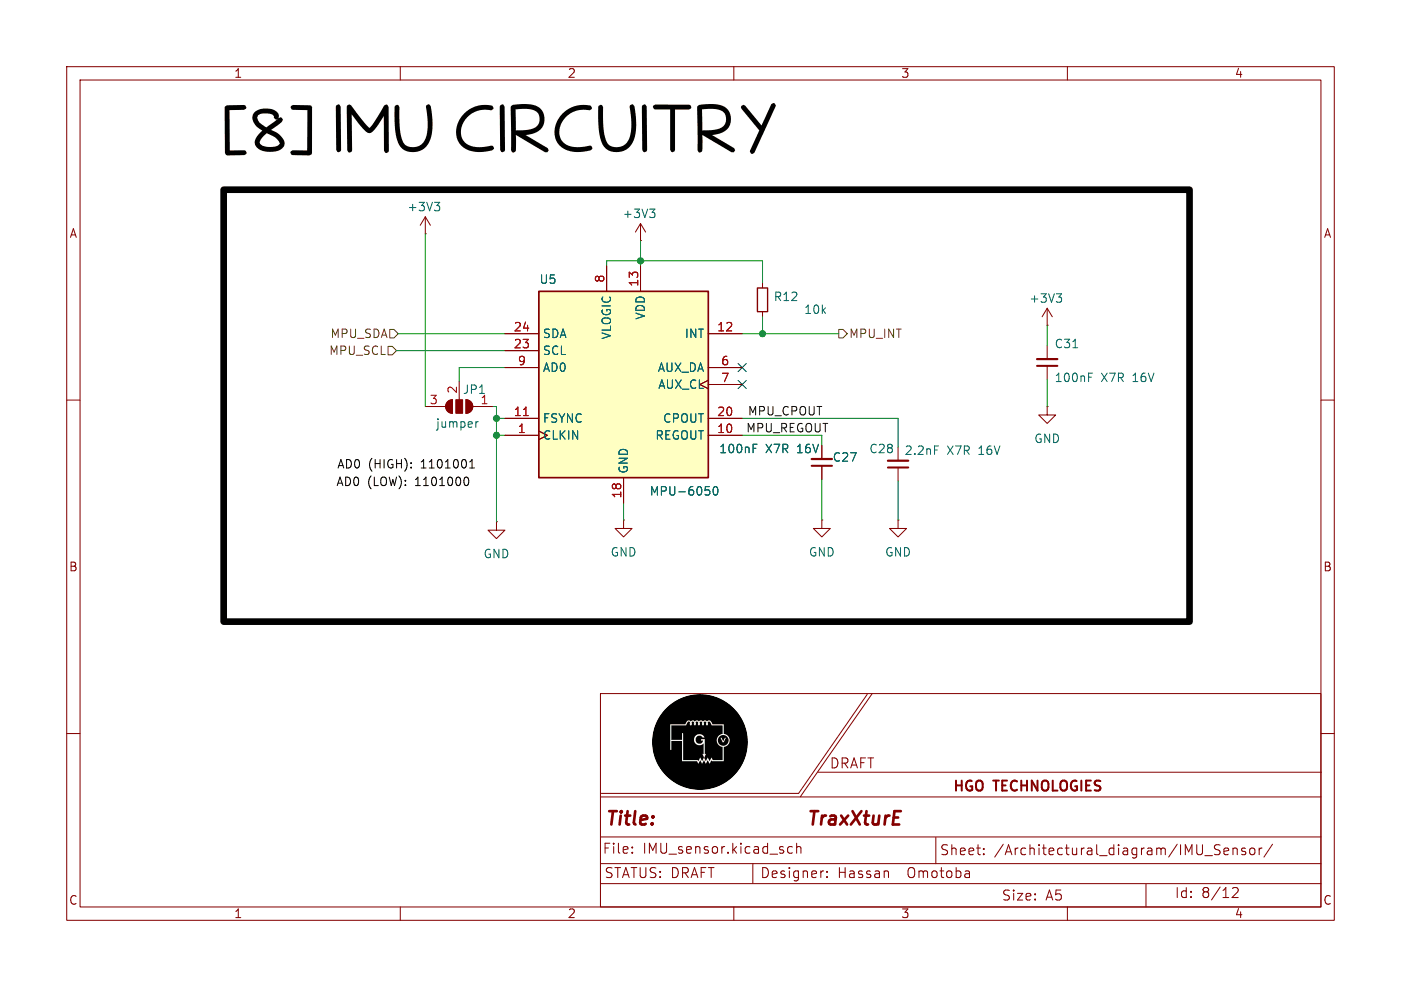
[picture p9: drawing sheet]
(kicad_sch
 (version 20231120)
 (generator "eeschema")
 (generator_version "8.0")
 (paper "A5")
 (title_block
  (title "              TraxXturE")
  (rev "0.0")
  (company "HGO TECHNOLOGIES")
  (comment 1 "1.0")
  (comment 2 "Hassan  Omotoba")
  (comment 3 "DRAFT"))
 (lib_symbols
  (symbol "Device:C_Small"
   (pin_numbers hide)
   (pin_names
    (offset 0.254) hide) (exclude_from_sim no) (in_bom yes) (on_board yes)
   (property "Reference" "C" (at 0.254 1.778 0) (effects (font (size 1.27 1.27)) (justify left)))
   (property "Value" "C_Small" (at 0.254 -2.032 0) (effects (font (size 1.27 1.27)) (justify left)))
   (property "Footprint" "" (at 0 0 0) (effects (font (size 1.27 1.27)) (hide yes)))
   (property "Datasheet" "~" (at 0 0 0) (effects (font (size 1.27 1.27)) (hide yes)))
   (property "Description" "Unpolarized capacitor, small symbol" (at 0 0 0) (effects (font (size 1.27 1.27)) (hide yes)))
   (symbol "C_Small_0_1"
    (polyline (pts (xy -1.524 -0.508) (xy 1.524 -0.508)) (stroke (width 0.3302) (type default)) (fill (type none)))
    (polyline (pts (xy -1.524 0.508) (xy 1.524 0.508)) (stroke (width 0.3048) (type default)) (fill (type none))))
   (symbol "C_Small_1_1"
    (pin passive line (at 0 2.54 270) (length 2.032) (name "~" (effects (font (size 1.27 1.27)))) (number "1" (effects (font (size 1.27 1.27)))))
    (pin passive line (at 0 -2.54 90) (length 2.032) (name "~" (effects (font (size 1.27 1.27)))) (number "2" (effects (font (size 1.27 1.27)))))))
  (symbol "Device:R_Small"
   (pin_numbers hide)
   (pin_names
    (offset 0.254) hide) (exclude_from_sim no) (in_bom yes) (on_board yes)
   (property "Reference" "R" (at 0.762 0.508 0) (effects (font (size 1.27 1.27)) (justify left)))
   (property "Value" "R_Small" (at 0.762 -1.016 0) (effects (font (size 1.27 1.27)) (justify left)))
   (property "Footprint" "" (at 0 0 0) (effects (font (size 1.27 1.27)) (hide yes)))
   (property "Datasheet" "~" (at 0 0 0) (effects (font (size 1.27 1.27)) (hide yes)))
   (property "Description" "Resistor, small symbol" (at 0 0 0) (effects (font (size 1.27 1.27)) (hide yes)))
   (symbol "R_Small_0_1"
    (rectangle (start -0.762 1.778) (end 0.762 -1.778) (stroke (width 0.2032) (type default)) (fill (type none))))
   (symbol "R_Small_1_1"
    (pin passive line (at 0 2.54 270) (length 0.762) (name "~" (effects (font (size 1.27 1.27)))) (number "1" (effects (font (size 1.27 1.27)))))
    (pin passive line (at 0 -2.54 90) (length 0.762) (name "~" (effects (font (size 1.27 1.27)))) (number "2" (effects (font (size 1.27 1.27)))))))
  (symbol "Jumper:SolderJumper_3_Open"
   (pin_names
    (offset 0) hide) (exclude_from_sim yes) (in_bom no) (on_board yes)
   (property "Reference" "JP" (at -2.54 -2.54 0) (effects (font (size 1.27 1.27))))
   (property "Value" "SolderJumper_3_Open" (at 0 2.794 0) (effects (font (size 1.27 1.27))))
   (property "Footprint" "" (at 0 0 0) (effects (font (size 1.27 1.27)) (hide yes)))
   (property "Datasheet" "~" (at 0 0 0) (effects (font (size 1.27 1.27)) (hide yes)))
   (property "Description" "Solder Jumper, 3-pole, open" (at 0 0 0) (effects (font (size 1.27 1.27)) (hide yes)))
   (symbol "SolderJumper_3_Open_0_1"
    (arc (start -1.016 1.016) (mid -2.0276 0) (end -1.016 -1.016) (stroke (width 0) (type default)) (fill (type none)))
    (arc (start -1.016 1.016) (mid -2.0276 0) (end -1.016 -1.016) (stroke (width 0) (type default)) (fill (type outline)))
    (rectangle (start -0.508 1.016) (end 0.508 -1.016) (stroke (width 0) (type default)) (fill (type outline)))
    (polyline (pts (xy -2.54 0) (xy -2.032 0)) (stroke (width 0) (type default)) (fill (type none)))
    (polyline (pts (xy -1.016 1.016) (xy -1.016 -1.016)) (stroke (width 0) (type default)) (fill (type none)))
    (polyline (pts (xy 0 -1.27) (xy 0 -1.016)) (stroke (width 0) (type default)) (fill (type none)))
    (polyline (pts (xy 1.016 1.016) (xy 1.016 -1.016)) (stroke (width 0) (type default)) (fill (type none)))
    (polyline (pts (xy 2.54 0) (xy 2.032 0)) (stroke (width 0) (type default)) (fill (type none)))
    (arc (start 1.016 -1.016) (mid 2.0276 0) (end 1.016 1.016) (stroke (width 0) (type default)) (fill (type none)))
    (arc (start 1.016 -1.016) (mid 2.0276 0) (end 1.016 1.016) (stroke (width 0) (type default)) (fill (type outline))))
   (symbol "SolderJumper_3_Open_1_1"
    (pin passive line (at -5.08 0 0) (length 2.54) (name "A" (effects (font (size 1.27 1.27)))) (number "1" (effects (font (size 1.27 1.27)))))
    (pin passive line (at 0 -3.81 90) (length 2.54) (name "C" (effects (font (size 1.27 1.27)))) (number "2" (effects (font (size 1.27 1.27)))))
    (pin passive line (at 5.08 0 180) (length 2.54) (name "B" (effects (font (size 1.27 1.27)))) (number "3" (effects (font (size 1.27 1.27)))))))
  (symbol "Sensor_Motion:MPU-6050" (exclude_from_sim no) (in_bom yes) (on_board yes)
   (property "Reference" "U" (at -11.43 13.97 0) (effects (font (size 1.27 1.27))))
   (property "Value" "MPU-6050" (at 7.62 -15.24 0) (effects (font (size 1.27 1.27))))
   (property "Footprint" "Sensor_Motion:InvenSense_QFN-24_4x4mm_P0.5mm" (at 0 -20.32 0) (effects (font (size 1.27 1.27)) (hide yes)))
   (property "Datasheet" "https://invensense.tdk.com/wp-content/uploads/2015/02/MPU-6000-Datasheet1.pdf" (at 0 -3.81 0) (effects (font (size 1.27 1.27)) (hide yes)))
   (property "Description" "InvenSense 6-Axis Motion Sensor, Gyroscope, Accelerometer, I2C" (at 0 0 0) (effects (font (size 1.27 1.27)) (hide yes)))
   (symbol "MPU-6050_0_0"
    (text "" (at 12.7 -2.54 0) (effects (font (size 1.27 1.27)))))
   (symbol "MPU-6050_0_1"
    (rectangle (start -12.7 13.97) (end 12.7 -13.97) (stroke (width 0.254) (type default)) (fill (type background))))
   (symbol "MPU-6050_1_1"
    (pin input clock (at -17.78 -7.62 0) (length 5.08) (name "CLKIN" (effects (font (size 1.27 1.27)))) (number "1" (effects (font (size 1.27 1.27)))))
    (pin passive line (at 17.78 -7.62 180) (length 5.08) (name "REGOUT" (effects (font (size 1.27 1.27)))) (number "10" (effects (font (size 1.27 1.27)))))
    (pin input line (at -17.78 -5.08 0) (length 5.08) (name "FSYNC" (effects (font (size 1.27 1.27)))) (number "11" (effects (font (size 1.27 1.27)))))
    (pin output line (at 17.78 7.62 180) (length 5.08) (name "INT" (effects (font (size 1.27 1.27)))) (number "12" (effects (font (size 1.27 1.27)))))
    (pin power_in line (at 2.54 17.78 270) (length 3.81) (name "VDD" (effects (font (size 1.27 1.27)))) (number "13" (effects (font (size 1.27 1.27)))))
    (pin no_connect line (at -12.7 -10.16 0) (length 2.54) hide (name "NC" (effects (font (size 1.27 1.27)))) (number "14" (effects (font (size 1.27 1.27)))))
    (pin no_connect line (at 12.7 12.7 180) (length 2.54) hide (name "NC" (effects (font (size 1.27 1.27)))) (number "15" (effects (font (size 1.27 1.27)))))
    (pin no_connect line (at 12.7 10.16 180) (length 2.54) hide (name "NC" (effects (font (size 1.27 1.27)))) (number "16" (effects (font (size 1.27 1.27)))))
    (pin no_connect line (at 12.7 5.08 180) (length 2.54) hide (name "NC" (effects (font (size 1.27 1.27)))) (number "17" (effects (font (size 1.27 1.27)))))
    (pin power_in line (at 0 -17.78 90) (length 3.81) (name "GND" (effects (font (size 1.27 1.27)))) (number "18" (effects (font (size 1.27 1.27)))))
    (pin no_connect line (at 12.7 -10.16 180) (length 2.54) hide (name "RESV" (effects (font (size 1.27 1.27)))) (number "19" (effects (font (size 1.27 1.27)))))
    (pin no_connect line (at -12.7 12.7 0) (length 2.54) hide (name "NC" (effects (font (size 1.27 1.27)))) (number "2" (effects (font (size 1.27 1.27)))))
    (pin passive line (at 17.78 -5.08 180) (length 5.08) (name "CPOUT" (effects (font (size 1.27 1.27)))) (number "20" (effects (font (size 1.27 1.27)))))
    (pin no_connect line (at 12.7 -2.54 180) (length 2.54) hide (name "RESV" (effects (font (size 1.27 1.27)))) (number "21" (effects (font (size 1.27 1.27)))))
    (pin no_connect line (at 12.7 -12.7 180) (length 2.54) hide (name "RESV" (effects (font (size 1.27 1.27)))) (number "22" (effects (font (size 1.27 1.27)))))
    (pin input line (at -17.78 5.08 0) (length 5.08) (name "SCL" (effects (font (size 1.27 1.27)))) (number "23" (effects (font (size 1.27 1.27)))))
    (pin bidirectional line (at -17.78 7.62 0) (length 5.08) (name "SDA" (effects (font (size 1.27 1.27)))) (number "24" (effects (font (size 1.27 1.27)))))
    (pin no_connect line (at -12.7 10.16 0) (length 2.54) hide (name "NC" (effects (font (size 1.27 1.27)))) (number "3" (effects (font (size 1.27 1.27)))))
    (pin no_connect line (at -12.7 0 0) (length 2.54) hide (name "NC" (effects (font (size 1.27 1.27)))) (number "4" (effects (font (size 1.27 1.27)))))
    (pin no_connect line (at -12.7 -2.54 0) (length 2.54) hide (name "NC" (effects (font (size 1.27 1.27)))) (number "5" (effects (font (size 1.27 1.27)))))
    (pin bidirectional line (at 17.78 2.54 180) (length 5.08) (name "AUX_DA" (effects (font (size 1.27 1.27)))) (number "6" (effects (font (size 1.27 1.27)))))
    (pin output clock (at 17.78 0 180) (length 5.08) (name "AUX_CL" (effects (font (size 1.27 1.27)))) (number "7" (effects (font (size 1.27 1.27)))))
    (pin power_in line (at -2.54 17.78 270) (length 3.81) (name "VLOGIC" (effects (font (size 1.27 1.27)))) (number "8" (effects (font (size 1.27 1.27)))))
    (pin input line (at -17.78 2.54 0) (length 5.08) (name "AD0" (effects (font (size 1.27 1.27)))) (number "9" (effects (font (size 1.27 1.27)))))))
  (symbol "power:GND"
   (power)
   (pin_numbers hide)
   (pin_names
    (offset 0) hide) (exclude_from_sim no) (in_bom yes) (on_board yes)
   (property "Reference" "#PWR" (at 0 -6.35 0) (effects (font (size 1.27 1.27)) (hide yes)))
   (property "Value" "GND" (at 0 -3.81 0) (effects (font (size 1.27 1.27))))
   (property "Footprint" "" (at 0 0 0) (effects (font (size 1.27 1.27)) (hide yes)))
   (property "Datasheet" "" (at 0 0 0) (effects (font (size 1.27 1.27)) (hide yes)))
   (property "Description" "Power symbol creates a global label with name \"GND\" , ground" (at 0 0 0) (effects (font (size 1.27 1.27)) (hide yes)))
   (symbol "GND_0_1"
    (polyline (pts (xy 0 0) (xy 0 -1.27) (xy 1.27 -1.27) (xy 0 -2.54) (xy -1.27 -1.27) (xy 0 -1.27)) (stroke (width 0) (type default)) (fill (type none))))
   (symbol "GND_1_1"
    (pin power_in line (at 0 0 270) (length 0) (name "~" (effects (font (size 1.27 1.27)))) (number "1" (effects (font (size 1.27 1.27)))))))
  (symbol "power:VCC"
   (power)
   (pin_numbers hide)
   (pin_names
    (offset 0) hide) (exclude_from_sim no) (in_bom yes) (on_board yes)
   (property "Reference" "#PWR" (at 0 -3.81 0) (effects (font (size 1.27 1.27)) (hide yes)))
   (property "Value" "VCC" (at 0 3.556 0) (effects (font (size 1.27 1.27))))
   (property "Footprint" "" (at 0 0 0) (effects (font (size 1.27 1.27)) (hide yes)))
   (property "Datasheet" "" (at 0 0 0) (effects (font (size 1.27 1.27)) (hide yes)))
   (property "Description" "Power symbol creates a global label with name \"VCC\"" (at 0 0 0) (effects (font (size 1.27 1.27)) (hide yes)))
   (symbol "VCC_0_1"
    (polyline (pts (xy -0.762 1.27) (xy 0 2.54)) (stroke (width 0) (type default)) (fill (type none)))
    (polyline (pts (xy 0 0) (xy 0 2.54)) (stroke (width 0) (type default)) (fill (type none)))
    (polyline (pts (xy 0 2.54) (xy 0.762 1.27)) (stroke (width 0) (type default)) (fill (type none))))
   (symbol "VCC_1_1"
    (pin power_in line (at 0 0 90) (length 0) (name "~" (effects (font (size 1.27 1.27)))) (number "1" (effects (font (size 1.27 1.27))))))))
 (junction
  (at 74.422 62.738)
  (diameter 0)
  (color 0 0 0 0))
 (junction
  (at 74.422 65.278)
  (diameter 0)
  (color 0 0 0 0))
 (junction
  (at 114.3 50.038)
  (diameter 0)
  (color 0 0 0 0))
 (junction
  (at 96.012 39.116)
  (diameter 0)
  (color 0 0 0 0))
 (no_connect
  (at 111.252 55.118))
 (no_connect
  (at 111.252 57.658))
 (wire
  (pts (xy 96.012 39.116) (xy 114.3 39.116))
  (stroke (width 0) (type default)))
 (wire
  (pts (xy 123.19 71.882) (xy 123.19 77.978))
  (stroke (width 0) (type default)))
 (wire
  (pts (xy 74.422 60.96) (xy 74.422 62.738))
  (stroke (width 0) (type default)))
 (wire
  (pts (xy 156.972 48.768) (xy 156.972 51.816))
  (stroke (width 0) (type default)))
 (wire
  (pts (xy 111.252 62.738) (xy 134.62 62.738))
  (stroke (width 0) (type default)))
 (wire
  (pts (xy 114.3 50.038) (xy 125.73 50.038))
  (stroke (width 0) (type default)))
 (wire
  (pts (xy 75.692 55.118) (xy 68.834 55.118))
  (stroke (width 0) (type default)))
 (wire
  (pts (xy 96.012 39.116) (xy 96.012 39.878))
  (stroke (width 0) (type default)))
 (wire
  (pts (xy 123.19 65.278) (xy 123.19 66.802))
  (stroke (width 0) (type default)))
 (wire
  (pts (xy 134.62 77.978) (xy 134.62 72.136))
  (stroke (width 0) (type default)))
 (wire
  (pts (xy 73.914 60.96) (xy 74.422 60.96))
  (stroke (width 0) (type default)))
 (wire
  (pts (xy 111.252 65.278) (xy 123.19 65.278))
  (stroke (width 0) (type default)))
 (wire
  (pts (xy 93.472 77.978) (xy 93.472 75.438))
  (stroke (width 0) (type default)))
 (wire
  (pts (xy 156.972 60.96) (xy 156.972 56.896))
  (stroke (width 0) (type default)))
 (wire
  (pts (xy 114.3 50.038) (xy 114.3 47.498))
  (stroke (width 0) (type default)))
 (wire
  (pts (xy 68.834 55.118) (xy 68.834 57.15))
  (stroke (width 0) (type default)))
 (wire
  (pts (xy 74.422 65.278) (xy 75.692 65.278))
  (stroke (width 0) (type default)))
 (wire
  (pts (xy 75.692 62.738) (xy 74.422 62.738))
  (stroke (width 0) (type default)))
 (wire
  (pts (xy 59.69 50.038) (xy 75.692 50.038))
  (stroke (width 0) (type default)))
 (wire
  (pts (xy 74.422 65.278) (xy 74.422 78.232))
  (stroke (width 0) (type default)))
 (wire
  (pts (xy 59.436 52.578) (xy 75.692 52.578))
  (stroke (width 0) (type default)))
 (wire
  (pts (xy 96.012 36.068) (xy 96.012 39.116))
  (stroke (width 0) (type default)))
 (wire
  (pts (xy 74.422 62.738) (xy 74.422 65.278))
  (stroke (width 0) (type default)))
 (wire
  (pts (xy 114.3 42.418) (xy 114.3 39.116))
  (stroke (width 0) (type default)))
 (wire
  (pts (xy 111.252 50.038) (xy 114.3 50.038))
  (stroke (width 0) (type default)))
 (wire
  (pts (xy 90.932 39.878) (xy 90.932 39.116))
  (stroke (width 0) (type default)))
 (wire
  (pts (xy 63.754 60.96) (xy 63.754 35.052))
  (stroke (width 0) (type default)))
 (wire
  (pts (xy 90.932 39.116) (xy 96.012 39.116))
  (stroke (width 0) (type default)))
 (wire
  (pts (xy 134.62 62.738) (xy 134.62 67.056))
  (stroke (width 0) (type default)))
 (rectangle
  (start 33.528 28.448)
  (end 178.308 93.218)
  (stroke (width 1) (type default) (color 0 0 0 1))
  (fill (type none)))
 (image
  (at 104.902 111.252)
  (scale 0.171684)
  (data))
 (text "AD0 (HIGH): 1101001"
  (exclude_from_sim no)
  (at 60.96 69.85 0)
  (effects (font (size 1.27 1.27) (color 0 0 0 1))))
 (text "[8] IMU CIRCUITRY"
  (exclude_from_sim no)
  (at 74.93 21.59 0)
  (effects (font
    (face "Chilanka") (size 7 7) (thickness 0.5)
    (bold yes) (color 0 0 0 1))))
 (text "AD0 (LOW): 1101000"
  (exclude_from_sim no)
  (at 60.4652 72.4873 0)
  (effects (font (size 1.27 1.27) (color 0 0 0 1))))
 (label "MPU_CPOUT"
  (at 112.014 62.738 0)
  (effects (font (size 1.27 1.27)) (justify left bottom)))
 (label "MPU_REGOUT"
  (at 111.76 65.278 0)
  (effects (font (size 1.27 1.27)) (justify left bottom)))
 (hierarchical_label "MPU_INT"
  (shape output)
  (at 125.73 50.038 0)
  (effects (font (size 1.27 1.27)) (justify left)))
 (hierarchical_label "MPU_SDA"
  (shape input)
  (at 59.69 50.038 180)
  (effects (font (size 1.27 1.27)) (justify right)))
 (hierarchical_label "MPU_SCL"
  (shape input)
  (at 59.436 52.578 180)
  (effects (font (size 1.27 1.27)) (justify right)))
 (symbol
  (lib_id "power:VCC")
  (at 63.754 35.052 0)
  (unit 1)
  (exclude_from_sim no)
  (in_bom yes)
  (on_board yes)
  (dnp no)
  (property "Reference" "#PWR032" (at 63.754 38.862 0) (effects (font (size 1.27 1.27)) (hide yes)))
  (property "Value" "+3V3" (at 63.6132 31.0293 0) (effects (font (size 1.27 1.27))))
  (property "Footprint" "" (at 63.754 35.052 0) (effects (font (size 1.27 1.27)) (hide yes)))
  (property "Datasheet" "" (at 63.754 35.052 0) (effects (font (size 1.27 1.27)) (hide yes)))
  (property "Description" "Power symbol creates a global label with name \"VCC\"" (at 63.754 35.052 0) (effects (font (size 1.27 1.27)) (hide yes)))
  (pin "1"))
 (symbol
  (lib_id "Sensor_Motion:MPU-6050")
  (at 93.472 57.658 0)
  (unit 1)
  (exclude_from_sim no)
  (in_bom yes)
  (on_board yes)
  (dnp no)
  (property "Reference" "U5" (at 80.772 41.91 0) (effects (font (size 1.27 1.27)) (justify left)))
  (property "Value" "MPU-6050" (at 97.282 73.66 0) (effects (font (size 1.27 1.27)) (justify left)))
  (property "Footprint" "Sensor_Motion:InvenSense_QFN-24_4x4mm_P0.5mm" (at 93.472 77.978 0) (effects (font (size 1.27 1.27)) (hide yes)))
  (property "Datasheet" "https://invensense.tdk.com/wp-content/uploads/2015/02/MPU-6000-Datasheet1.pdf" (at 93.472 61.468 0) (effects (font (size 1.27 1.27)) (hide yes)))
  (property "Description" "InvenSense 6-Axis Motion Sensor, Gyroscope, Accelerometer, I2C" (at 93.472 57.658 0) (effects (font (size 1.27 1.27)) (hide yes)))
  (pin "23")
  (pin "5")
  (pin "20")
  (pin "16")
  (pin "12")
  (pin "19")
  (pin "21")
  (pin "7")
  (pin "3")
  (pin "24")
  (pin "10")
  (pin "1")
  (pin "13")
  (pin "18")
  (pin "22")
  (pin "2")
  (pin "17")
  (pin "14")
  (pin "4")
  (pin "8")
  (pin "11")
  (pin "6")
  (pin "15")
  (pin "9"))
 (symbol
  (lib_id "power:GND")
  (at 156.972 60.96 0)
  (unit 1)
  (exclude_from_sim no)
  (in_bom yes)
  (on_board yes)
  (dnp no)
  (fields_autoplaced yes)
  (property "Reference" "#PWR045" (at 156.972 67.31 0) (effects (font (size 1.27 1.27)) (hide yes)))
  (property "Value" "GND" (at 156.972 65.786 0) (effects (font (size 1.27 1.27))))
  (property "Footprint" "" (at 156.972 60.96 0) (effects (font (size 1.27 1.27)) (hide yes)))
  (property "Datasheet" "" (at 156.972 60.96 0) (effects (font (size 1.27 1.27)) (hide yes)))
  (property "Description" "Power symbol creates a global label with name \"GND\" , ground" (at 156.972 60.96 0) (effects (font (size 1.27 1.27)) (hide yes)))
  (pin "1"))
 (symbol
  (lib_id "power:GND")
  (at 93.472 77.978 0)
  (unit 1)
  (exclude_from_sim no)
  (in_bom yes)
  (on_board yes)
  (dnp no)
  (fields_autoplaced yes)
  (property "Reference" "#PWR034" (at 93.472 84.328 0) (effects (font (size 1.27 1.27)) (hide yes)))
  (property "Value" "GND" (at 93.472 82.804 0) (effects (font (size 1.27 1.27))))
  (property "Footprint" "" (at 93.472 77.978 0) (effects (font (size 1.27 1.27)) (hide yes)))
  (property "Datasheet" "" (at 93.472 77.978 0) (effects (font (size 1.27 1.27)) (hide yes)))
  (property "Description" "Power symbol creates a global label with name \"GND\" , ground" (at 93.472 77.978 0) (effects (font (size 1.27 1.27)) (hide yes)))
  (pin "1"))
 (symbol
  (lib_id "Device:C_Small")
  (at 123.19 69.342 180)
  (unit 1)
  (exclude_from_sim no)
  (in_bom yes)
  (on_board yes)
  (dnp no)
  (property "Reference" "C27" (at 124.714 68.58 0) (effects (font (size 1.27 1.27)) (justify right)))
  (property "Value" "100nF X7R 16V" (at 107.696 67.31 0) (effects (font (size 1.27 1.27)) (justify right)))
  (property "Footprint" "Capacitor_SMD:C_0402_1005Metric" (at 123.19 69.342 0) (effects (font (size 1.27 1.27)) (hide yes)))
  (property "Datasheet" "~" (at 123.19 69.342 0) (effects (font (size 1.27 1.27)) (hide yes)))
  (property "Description" "Unpolarized capacitor, small symbol" (at 123.19 69.342 0) (effects (font (size 1.27 1.27)) (hide yes)))
  (pin "2")
  (pin "1"))
 (symbol
  (lib_id "power:GND")
  (at 134.62 77.978 0)
  (unit 1)
  (exclude_from_sim no)
  (in_bom yes)
  (on_board yes)
  (dnp no)
  (fields_autoplaced yes)
  (property "Reference" "#PWR037" (at 134.62 84.328 0) (effects (font (size 1.27 1.27)) (hide yes)))
  (property "Value" "GND" (at 134.62 82.804 0) (effects (font (size 1.27 1.27))))
  (property "Footprint" "" (at 134.62 77.978 0) (effects (font (size 1.27 1.27)) (hide yes)))
  (property "Datasheet" "" (at 134.62 77.978 0) (effects (font (size 1.27 1.27)) (hide yes)))
  (property "Description" "Power symbol creates a global label with name \"GND\" , ground" (at 134.62 77.978 0) (effects (font (size 1.27 1.27)) (hide yes)))
  (pin "1"))
 (symbol
  (lib_id "Jumper:SolderJumper_3_Open")
  (at 68.834 60.96 180)
  (unit 1)
  (exclude_from_sim yes)
  (in_bom no)
  (on_board yes)
  (dnp no)
  (property "Reference" "JP1" (at 71.12 58.42 0) (effects (font (size 1.27 1.27))))
  (property "Value" "jumper" (at 68.58 63.5 0) (effects (font (size 1.27 1.27))))
  (property "Footprint" "Jumper:SolderJumper-3_P1.3mm_Bridged12_RoundedPad1.0x1.5mm" (at 68.834 60.96 0) (effects (font (size 1.27 1.27)) (hide yes)))
  (property "Datasheet" "~" (at 68.834 60.96 0) (effects (font (size 1.27 1.27)) (hide yes)))
  (property "Description" "Solder Jumper, 3-pole, open" (at 68.834 60.96 0) (effects (font (size 1.27 1.27)) (hide yes)))
  (pin "1")
  (pin "3")
  (pin "2"))
 (symbol
  (lib_id "power:GND")
  (at 74.422 78.232 0)
  (unit 1)
  (exclude_from_sim no)
  (in_bom yes)
  (on_board yes)
  (dnp no)
  (fields_autoplaced yes)
  (property "Reference" "#PWR033" (at 74.422 84.582 0) (effects (font (size 1.27 1.27)) (hide yes)))
  (property "Value" "GND" (at 74.422 83.058 0) (effects (font (size 1.27 1.27))))
  (property "Footprint" "" (at 74.422 78.232 0) (effects (font (size 1.27 1.27)) (hide yes)))
  (property "Datasheet" "" (at 74.422 78.232 0) (effects (font (size 1.27 1.27)) (hide yes)))
  (property "Description" "Power symbol creates a global label with name \"GND\" , ground" (at 74.422 78.232 0) (effects (font (size 1.27 1.27)) (hide yes)))
  (pin "1"))
 (symbol
  (lib_id "power:VCC")
  (at 96.012 36.068 0)
  (unit 1)
  (exclude_from_sim no)
  (in_bom yes)
  (on_board yes)
  (dnp no)
  (property "Reference" "#PWR035" (at 96.012 39.878 0) (effects (font (size 1.27 1.27)) (hide yes)))
  (property "Value" "+3V3" (at 95.8712 32.0453 0) (effects (font (size 1.27 1.27))))
  (property "Footprint" "" (at 96.012 36.068 0) (effects (font (size 1.27 1.27)) (hide yes)))
  (property "Datasheet" "" (at 96.012 36.068 0) (effects (font (size 1.27 1.27)) (hide yes)))
  (property "Description" "Power symbol creates a global label with name \"VCC\"" (at 96.012 36.068 0) (effects (font (size 1.27 1.27)) (hide yes)))
  (pin "1"))
 (symbol
  (lib_id "Device:C_Small")
  (at 156.972 54.356 180)
  (unit 1)
  (exclude_from_sim no)
  (in_bom yes)
  (on_board yes)
  (dnp no)
  (property "Reference" "C31" (at 157.988 51.562 0) (effects (font (size 1.27 1.27)) (justify right)))
  (property "Value" "100nF X7R 16V" (at 157.988 56.642 0) (effects (font (size 1.27 1.27)) (justify right)))
  (property "Footprint" "Capacitor_SMD:C_0402_1005Metric" (at 156.972 54.356 0) (effects (font (size 1.27 1.27)) (hide yes)))
  (property "Datasheet" "~" (at 156.972 54.356 0) (effects (font (size 1.27 1.27)) (hide yes)))
  (property "Description" "Unpolarized capacitor, small symbol" (at 156.972 54.356 0) (effects (font (size 1.27 1.27)) (hide yes)))
  (pin "2")
  (pin "1"))
 (symbol
  (lib_id "Device:C_Small")
  (at 134.62 69.596 0)
  (mirror x)
  (unit 1)
  (exclude_from_sim no)
  (in_bom yes)
  (on_board yes)
  (dnp no)
  (property "Reference" "C28" (at 134.112 67.31 0) (effects (font (size 1.27 1.27)) (justify right)))
  (property "Value" "2.2nF X7R 16V" (at 150.114 67.564 0) (effects (font (size 1.27 1.27)) (justify right)))
  (property "Footprint" "Capacitor_SMD:C_0402_1005Metric" (at 134.62 69.596 0) (effects (font (size 1.27 1.27)) (hide yes)))
  (property "Datasheet" "~" (at 134.62 69.596 0) (effects (font (size 1.27 1.27)) (hide yes)))
  (property "Description" "Unpolarized capacitor, small symbol" (at 134.62 69.596 0) (effects (font (size 1.27 1.27)) (hide yes)))
  (pin "2")
  (pin "1"))
 (symbol
  (lib_id "Device:R_Small")
  (at 114.3 44.958 180)
  (unit 1)
  (exclude_from_sim no)
  (in_bom yes)
  (on_board yes)
  (dnp no)
  (property "Reference" "R12" (at 117.8386 44.4983 0) (effects (font (size 1.27 1.27))))
  (property "Value" "10k" (at 122.2646 46.4288 0) (effects (font (size 1.27 1.27))))
  (property "Footprint" "Resistor_SMD:R_0402_1005Metric" (at 114.3 44.958 0) (effects (font (size 1.27 1.27)) (hide yes)))
  (property "Datasheet" "~" (at 114.3 44.958 0) (effects (font (size 1.27 1.27)) (hide yes)))
  (property "Description" "Resistor, small symbol" (at 114.3 44.958 0) (effects (font (size 1.27 1.27)) (hide yes)))
  (pin "1")
  (pin "2"))
 (symbol
  (lib_id "power:VCC")
  (at 156.972 48.768 0)
  (unit 1)
  (exclude_from_sim no)
  (in_bom yes)
  (on_board yes)
  (dnp no)
  (property "Reference" "#PWR046" (at 156.972 52.578 0) (effects (font (size 1.27 1.27)) (hide yes)))
  (property "Value" "+3V3" (at 156.8312 44.7453 0) (effects (font (size 1.27 1.27))))
  (property "Footprint" "" (at 156.972 48.768 0) (effects (font (size 1.27 1.27)) (hide yes)))
  (property "Datasheet" "" (at 156.972 48.768 0) (effects (font (size 1.27 1.27)) (hide yes)))
  (property "Description" "Power symbol creates a global label with name \"VCC\"" (at 156.972 48.768 0) (effects (font (size 1.27 1.27)) (hide yes)))
  (pin "1"))
 (symbol
  (lib_id "power:GND")
  (at 123.19 77.978 0)
  (unit 1)
  (exclude_from_sim no)
  (in_bom yes)
  (on_board yes)
  (dnp no)
  (fields_autoplaced yes)
  (property "Reference" "#PWR036" (at 123.19 84.328 0) (effects (font (size 1.27 1.27)) (hide yes)))
  (property "Value" "GND" (at 123.19 82.804 0) (effects (font (size 1.27 1.27))))
  (property "Footprint" "" (at 123.19 77.978 0) (effects (font (size 1.27 1.27)) (hide yes)))
  (property "Datasheet" "" (at 123.19 77.978 0) (effects (font (size 1.27 1.27)) (hide yes)))
  (property "Description" "Power symbol creates a global label with name \"GND\" , ground" (at 123.19 77.978 0) (effects (font (size 1.27 1.27)) (hide yes)))
  (pin "1")))
